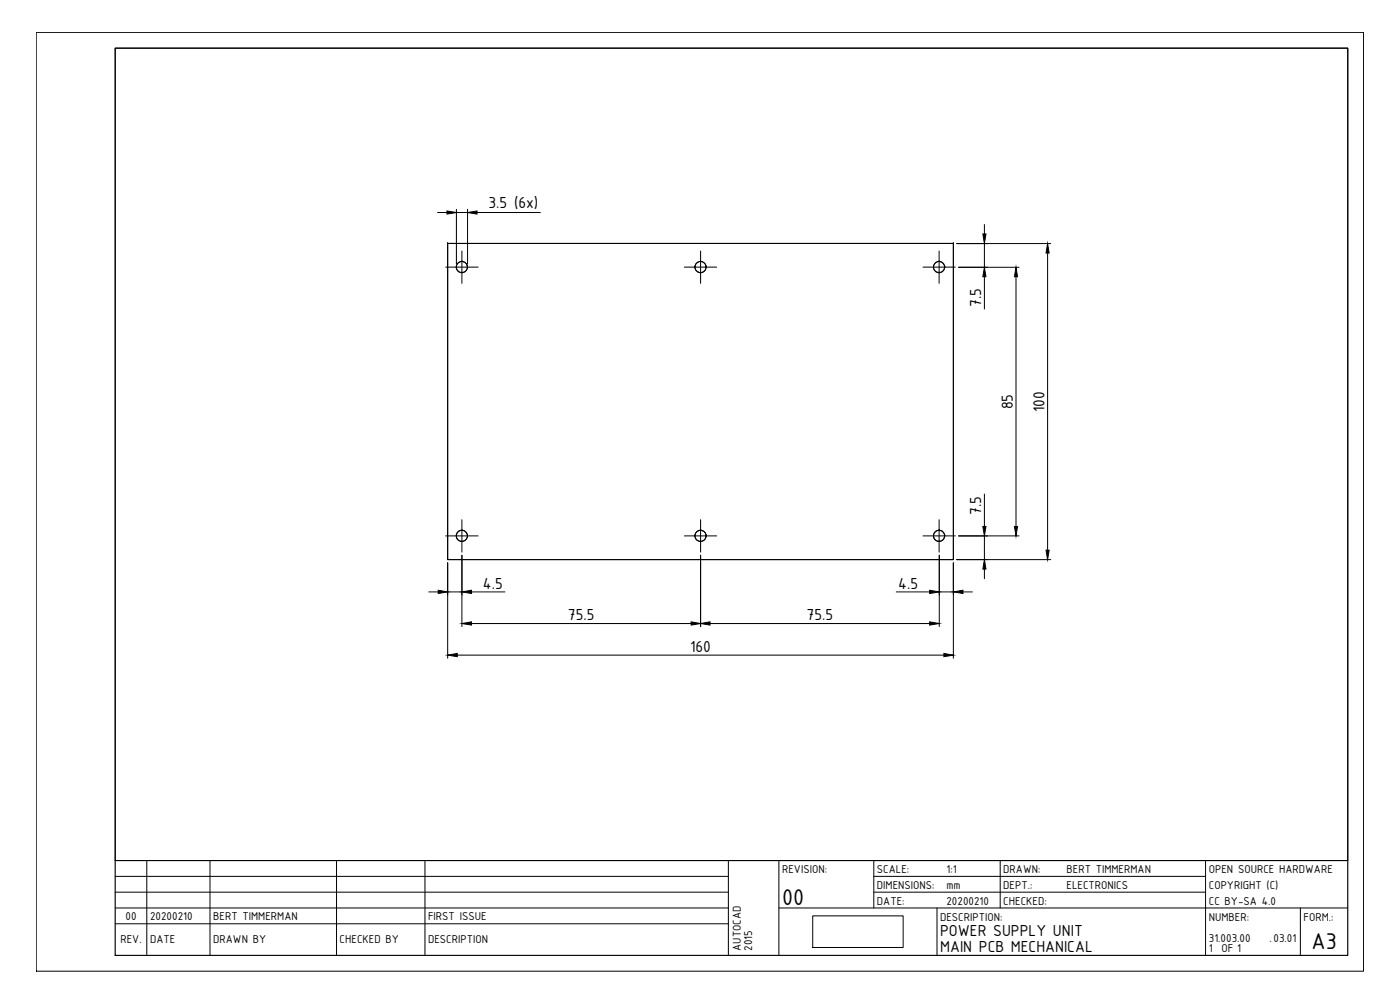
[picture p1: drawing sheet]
<svg xmlns="http://www.w3.org/2000/svg" width="420mm" height="297mm" viewBox="0 0 420 297" stroke-linecap="round" stroke-linejoin="round" font-family="sans-serif">
<!-- layer: GENERAL -->
<g fill="none" stroke="#000" stroke-width=".3">
<path d="M34.6 14.4h369.9v243.8h-369.9zM138.6 75.3v9.7M210.3 75.3v9.7M281.8 75.3v9.7M133.8 80.2h9.7M205.4 80.2h9.7M277 80.2h9.7M138.6 155.9v9.8M210.3 155.9v9.8M281.8 155.9v9.8M133.8 160.8h9.7M205.4 160.8h9.7"/>
<path d="M277 160.8h9.7"/>
</g>
<!-- layer: MAIN_PCB -->
<g fill="none" stroke="#000" stroke-width=".3">
<path d="M134.4 73h151.7v94.9h-151.7zM134.4 73h.1M138.6 78.5h.1M210.3 78.5h.1M281.8 78.5h.1M286.1 73h.1M137 80.2h.1M138.6 81.8h.1M140.3 80.2h.1M208.6 80.2h.1M210.3 81.8h.1M211.9 80.2h.1"/>
<path d="M280.2 80.2h.1M281.8 81.8h.1M283.5 80.2h.1M138.6 159.1h.1M210.3 159.1h.1M281.8 159.1h.1M134.4 167.9h.1M137 160.8h.1M138.6 162.4h.1M140.3 160.8h.1M208.6 160.8h.1M210.3 162.4h.1"/>
<path d="M211.9 160.8h.1M280.2 160.8h.1M281.8 162.4h.1M283.5 160.8h.1M286.1 167.9h.1"/>
<circle cx="138.6" cy="80.1" r="1.67"/>
<circle cx="210.2" cy="80.1" r="1.67"/>
<circle cx="281.8" cy="80.1" r="1.67"/>
<circle cx="138.6" cy="160.8" r="1.67"/>
<circle cx="210.2" cy="160.8" r="1.67"/>
<circle cx="281.8" cy="160.8" r="1.67"/>
</g>
<!-- layer: TITLEBLOCK -->
<g fill="none" stroke="#000" stroke-width=".3">
<path d="M10.9 9.7h398.3v281.7h-398.3zM34.6 258.2h369.9M44.1 258.2v28.5M63 258.2v28.5M101 258.2v28.5M127.5 258.2v28.5M218.6 258.2v28.5M233.8 258.2v28.5M262.2 258.2v14.2M300.2 258.2v14.2M361.8 258.2v28.5M34.6 272.4h184"/>
<path d="M34.6 267.7h184M34.6 277.2h184M34.6 262.9h184M233.8 272.4h170.7M262.2 267.7h99.6M262.2 262.9h99.6M281.2 272.4v14.3M390.3 272.4v14.3"/>
</g>
<path d="M34.6 14.4h369.9v272.3h-369.9z" fill="none" stroke="#000" stroke-width=".34"/>
<!-- layer: DIMENSIONS -->
<g fill="none" stroke="#000" stroke-width=".3">
<path d="M131.3 63.8h2.8M137 62.8v16.4M137 63.8h3.3M140.3 62.8v16.4M143.2 63.8h19M287.1 73.1h28.2M295.4 67.4v2.8M295.4 73.1v7.1M314.4 75.9v89.2M287.7 80.2h18.1M295.4 83v9.7M304.9 83v75"/>
<path d="M295.4 148.2v9.8M128.7 177.6h2.8M134.4 168.8v28.7M134.4 177.6h4.2M138.6 166.6v21.4M141.5 177.6h10M210.3 166.6v21.4M269 177.6h10M281.9 166.6v21.4M281.9 177.6h4.2M286.1 168.8v28.7M287.1 167.9h28.2"/>
<path d="M287.7 160.8h18.1M289 177.6h2.8M295.4 160.8v7.1M295.4 170.7v2.9M137.2 196.6h146.1M141.5 187.1h65.9M213.1 187.1h65.9"/>
</g>
<g fill="#000" stroke="#000" stroke-width=".3">
<path d="M134.1 63.3l2.9 .5-2.9 .4zM140.3 63.8l2.9-.5v.9zM295 70.2h.9l-.5 2.9zM314.4 73.1l.5 2.8h-1zM295.4 80.2l.5 2.8h-.9zM304.9 80.2l.5 2.8h-1zM295 158h.9l-.5 2.8zM304.4 158h1l-.5 2.8zM131.5 177.1l2.9 .5-2.9 .5zM138.6 177.6l2.9-.5v1zM279 177.1l2.9 .5-2.9 .5zM286.1 177.6l2.9-.5v1z"/>
<path d="M295.4 167.9l.5 2.8h-.9zM313.9 165.1h1l-.5 2.8zM134.4 196.6l2.8-.5v.9zM138.6 187.1l2.9-.5v1zM207.4 186.6l2.9 .5-2.9 .5zM210.3 187.1l2.8-.5v1zM279 186.6l2.9 .5-2.9 .5zM283.3 196.1l2.8 .5-2.8 .4z"/>
</g>
<!-- layer: 0 -->
<path d="M243.9 274.8h27.1v9.5h-27.1z" fill="none" stroke="#000" stroke-width=".3"/>
<g font-size="7.4">
<text x="234.7" y="271.5">00</text>
<text x="393.6" y="284.7">A3</text>
</g>
<g font-size="5.2">
<text x="146.6" y="62.3">3.5 (6x)</text>
<text x="294.5" y="92.1" transform="rotate(-90 294.5 92.1)">7.5</text>
<text x="303.9" y="122.8" transform="rotate(-90 303.9 122.8)">85</text>
<text x="313.4" y="123.6" transform="rotate(-90 313.4 123.6)">100</text>
<text x="294.5" y="154.5" transform="rotate(-90 294.5 154.5)">7.5</text>
<text x="144.9" y="176.6">4.5</text>
<text x="269.6" y="176.6">4.5</text>
<text x="170.5" y="186.1">75.5</text>
<text x="242.1" y="186.1">75.5</text>
<text x="207.1" y="195.6">160</text>
<text x="282.1" y="281">POWER SUPPLY UNIT</text>
<text x="282.1" y="285.7">MAIN PCB MECHANICAL</text>
</g>
<g font-size="3.7">
<text x="234.7" y="262">REVISION:</text>
<text x="263.2" y="262">SCALE:</text>
<text x="284" y="262">1:1</text>
<text x="301.1" y="262">DRAWN:</text>
<text x="320.1" y="262">BERT TIMMERMAN</text>
<text x="362.8" y="262">OPEN SOURCE HARDWARE</text>
<text x="263.2" y="266.8">DIMENSIONS:</text>
<text x="284" y="266.8">mm</text>
<text x="301.1" y="266.8">DEPT.:</text>
<text x="320.1" y="266.8">ELECTRONICS</text>
<text x="362.8" y="266.8">COPYRIGHT (C)</text>
<text x="37.7" y="276">00</text>
<text x="45" y="276">20200210</text>
<text x="64" y="276">BERT TIMMERMAN</text>
<text x="128.5" y="276">FIRST ISSUE</text>
<text x="263.2" y="271.5">DATE:</text>
<text x="284" y="271.5">20200210</text>
<text x="301.1" y="271.5">CHECKED:</text>
<text x="362.8" y="271.5">CC BY-SA 4.0</text>
<text x="282.1" y="276.2">DESCRIPTION:</text>
<text x="362.8" y="276.2">NUMBER:</text>
<text x="391.2" y="276.2">FORM.:</text>
<text x="36.1" y="282.9">REV.</text>
<text x="45" y="282.9">DATE</text>
<text x="64" y="282.9">DRAWN BY</text>
<text x="101.9" y="282.9">CHECKED BY</text>
<text x="128.5" y="282.9">DESCRIPTION</text>
<text x="222.4" y="285.3" transform="rotate(-90 222.4 285.3)">AUTOCAD</text>
<text x="225.7" y="285.3" transform="rotate(-90 225.7 285.3)">2015</text>
<text x="362.8" y="282.6">31.003.00</text>
<text x="362.8" y="285.7">1</text>
<text x="366.6" y="285.7">OF 1</text>
<text x="381" y="282.6">.03.01</text>
</g>
</svg>
